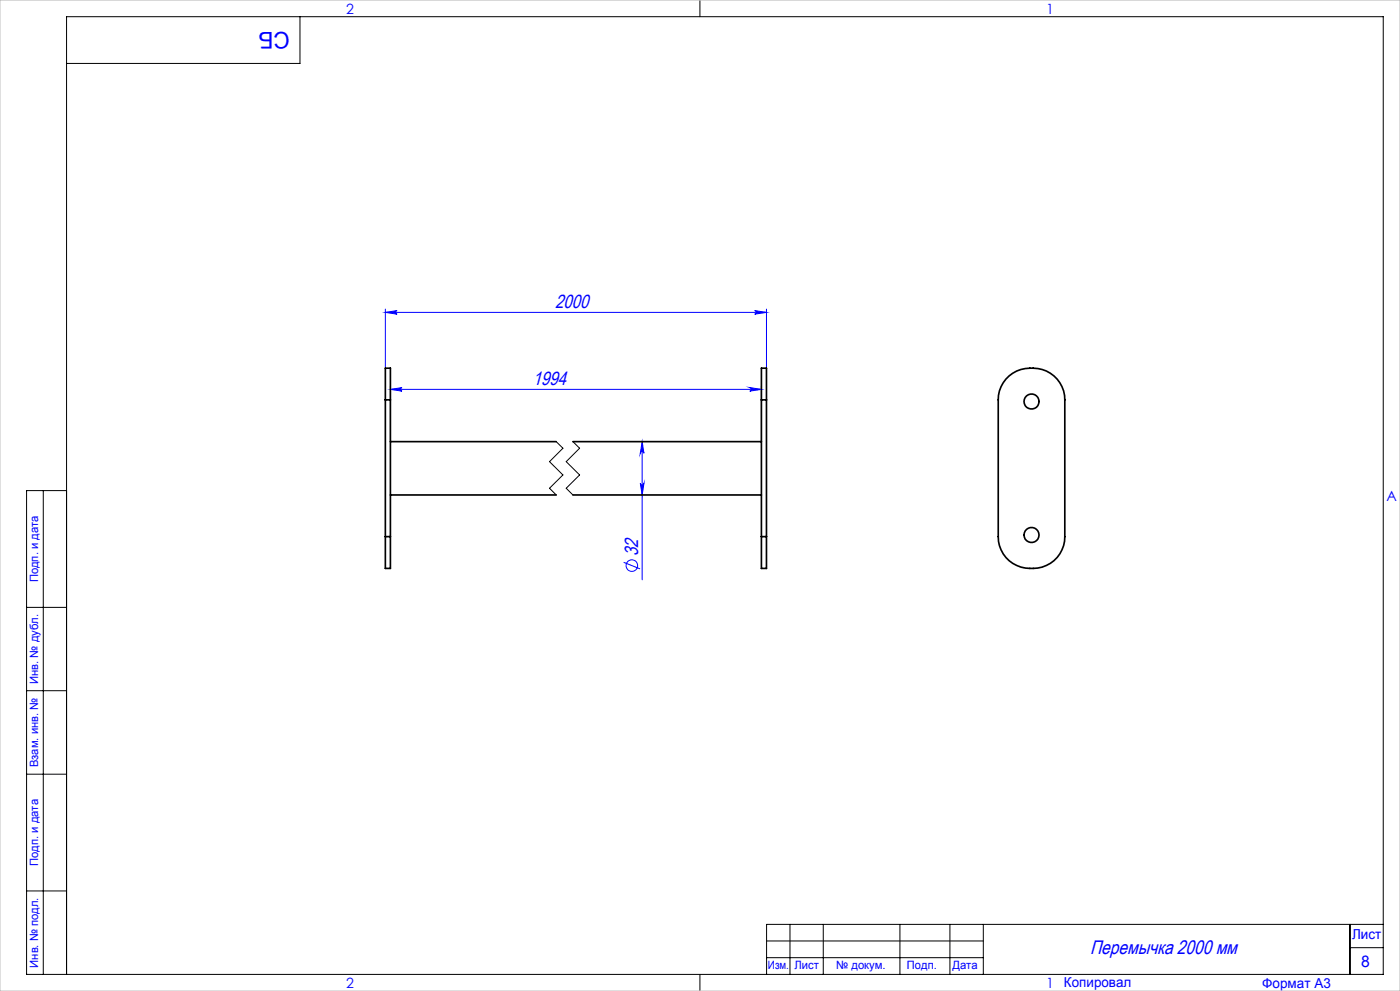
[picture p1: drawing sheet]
<svg xmlns="http://www.w3.org/2000/svg" width="420mm" height="297mm" viewBox="0 0 420 297" stroke-linecap="round" stroke-linejoin="round" font-family="sans-serif">
<g fill="none" stroke="#00f" stroke-width=".3">
<path d="M115.6 92.6v17.7M115.6 93.6h114.3M115.6 93.6l3.5-.5a.53 .53 0 0 0-.5 .5 .53 .53 0 0 0 .5 .6zM226.4 93.1l3.5 .5-3.5 .6a.53 .53 0 0 0 .5-.6 .53 .53 0 0 0-.5-.5zM229.9 92.6v17.7M117.1 116.7l3.5-.5a.53 .53 0 0 0-.5 .5 .53 .53 0 0 0 .5 .5zM117.1 115.7v16.6M117.1 116.7h111.3M224.9 116.2l3.5 .5-3.5 .5a.53 .53 0 0 0 .5-.5 .53 .53 0 0 0-.5-.5zM228.4 115.7v16.6M192.7 132.4l.5 3.5a.55 .55 0 0 0-.6-.6 .55 .55 0 0 0-.5 .6zM192.7 132.4v41.4"/>
<path d="M192.1 144.8a.55 .55 0 0 0 .5 .5 .55 .55 0 0 0 .6-.5l-.5 3.5zM187.1 168.5l4.9 2"/>
<circle cx="189.6" cy="169.5" r="1.73"/>
</g>
<g fill="none" stroke="#000" stroke-width=".3">
<path d="M90 5v14h-70M210 0v5M166.9 132.4l2 1.9-4 4.1 4 3.9-4 4 2 2M171.9 132.4l2 1.9-4 4.1 4 3.9-4 4 2 2M13 147v145M20 147h-12v145h407v-287h-395v287M8 182h12M8 207h12M8 232h12M8 267h12M237 277v15M247 277v15"/>
<path d="M270 277v15M285 277v15M295 277v15M405 277v15M415 277h-185v15M210 292v5M230 282h65M230 287h65M405 284h10"/>
</g>
<path d="M0 0h420v297h-420z" fill="none" stroke="#c0c0c0" stroke-width=".3"/>
<g fill="#00f">
<path d="M224.9 116.2l3.5 .5-3.5 .5a.53 .53 0 0 0 .5-.5 .53 .53 0 0 0-.5-.5zM117.1 116.7l3.5-.5a.53 .53 0 0 0-.5 .5 .53 .53 0 0 0 .5 .5z"/>
<path d="M115.6 93.6l3.5-.5a.53 .53 0 0 0-.5 .5 .53 .53 0 0 0 .5 .6zM226.4 93.1l3.5 .5-3.5 .6a.53 .53 0 0 0 .5-.6 .53 .53 0 0 0-.5-.5z"/>
<path d="M192.7 132.4l.5 3.5a.55 .55 0 0 0-.6-.6 .55 .55 0 0 0-.5 .6zM192.1 144.8a.55 .55 0 0 0 .5 .5 .55 .55 0 0 0 .6-.5l-.5 3.5z"/>
</g>
<g fill="none" stroke="#000" stroke-width=".5">
<path d="M115.6 119.8v-9.5h1.5v9.5M115.6 119.8h1.5M115.6 119.8v41M117.1 119.8v41M228.4 119.8v-9.5h1.5v9.5M228.4 119.8h1.5M228.4 119.8v41M229.9 119.8v41M301.8 113.6a10.5 10.5 0 0 1 16.2 1.1 8.9 8.9 0 0 1 1.4 5.1v41a9.7 9.7 0 0 1-11.8 9.4 9.4 9.4 0 0 1-8.1-9.4v-41a9.1 9.1 0 0 1 2.3-6.2zM117.1 132.4h49.8M171.9 132.4h56.5M117.1 148.3h49.8"/>
<path d="M171.9 148.3h56.5M115.6 160.8v9.6h1.5v-9.6M115.6 160.8h1.5M228.4 160.8v9.6h1.5v-9.6M228.4 160.8h1.5"/>
<circle cx="309.5" cy="120.3" r="2.26"/>
<circle cx="309.5" cy="160.3" r="2.25"/>
</g>
<text font-size="6.9" fill="#00f" x="86.9" y="9.4" transform="rotate(-180 86.9 9.4)">СБ</text>
<text font-size="5.8" fill="#00f" x="327" y="286">Перемычка 2000 мм</text>
<g font-size="5.7" fill="#00f">
<text x="166.6" y="92.4">2000</text>
<text x="159.8" y="115.5">1994</text>
<text x="191.4" y="166.6" transform="rotate(-90 191.4 166.6)">32</text>
</g>
<text font-size="4.8" fill="#00f" x="408.3" y="289.7">8</text>
<g font-size="4.2" fill="#00f">
<text x="103.8" y="4.2">2</text>
<text x="313.8" y="4.2">1</text>
<text x="415.9" y="150.2">A</text>
<text x="103.8" y="296.2">2</text>
<text x="313.8" y="296.2">1</text>
</g>
<g font-size="4.1" fill="#00f">
<text x="405.6" y="281.5">Лист</text>
<text x="319.2" y="295.9">Копировал</text>
<text x="378.7" y="296">Формат А3</text>
</g>
<g font-size="3.4" fill="#00f">
<text x="11.4" y="174.5" transform="rotate(-90 11.4 174.5)">Подп. и дата</text>
<text x="11.4" y="205" transform="rotate(-90 11.4 205)">Инв. № дубл.</text>
<text x="11.4" y="229.9" transform="rotate(-90 11.4 229.9)">Взам. инв. №</text>
<text x="11.4" y="259.5" transform="rotate(-90 11.4 259.5)">Подп. и дата</text>
<text x="11.4" y="290" transform="rotate(-90 11.4 290)">Инв. № подл.</text>
<text x="230.4" y="290.4">Изм.</text>
<text x="238.3" y="290.4">Лист</text>
<text x="250.9" y="290.4">№ докум.</text>
<text x="272.1" y="290.4">Подп.</text>
<text x="285.7" y="290.5">Дата</text>
</g>
</svg>
